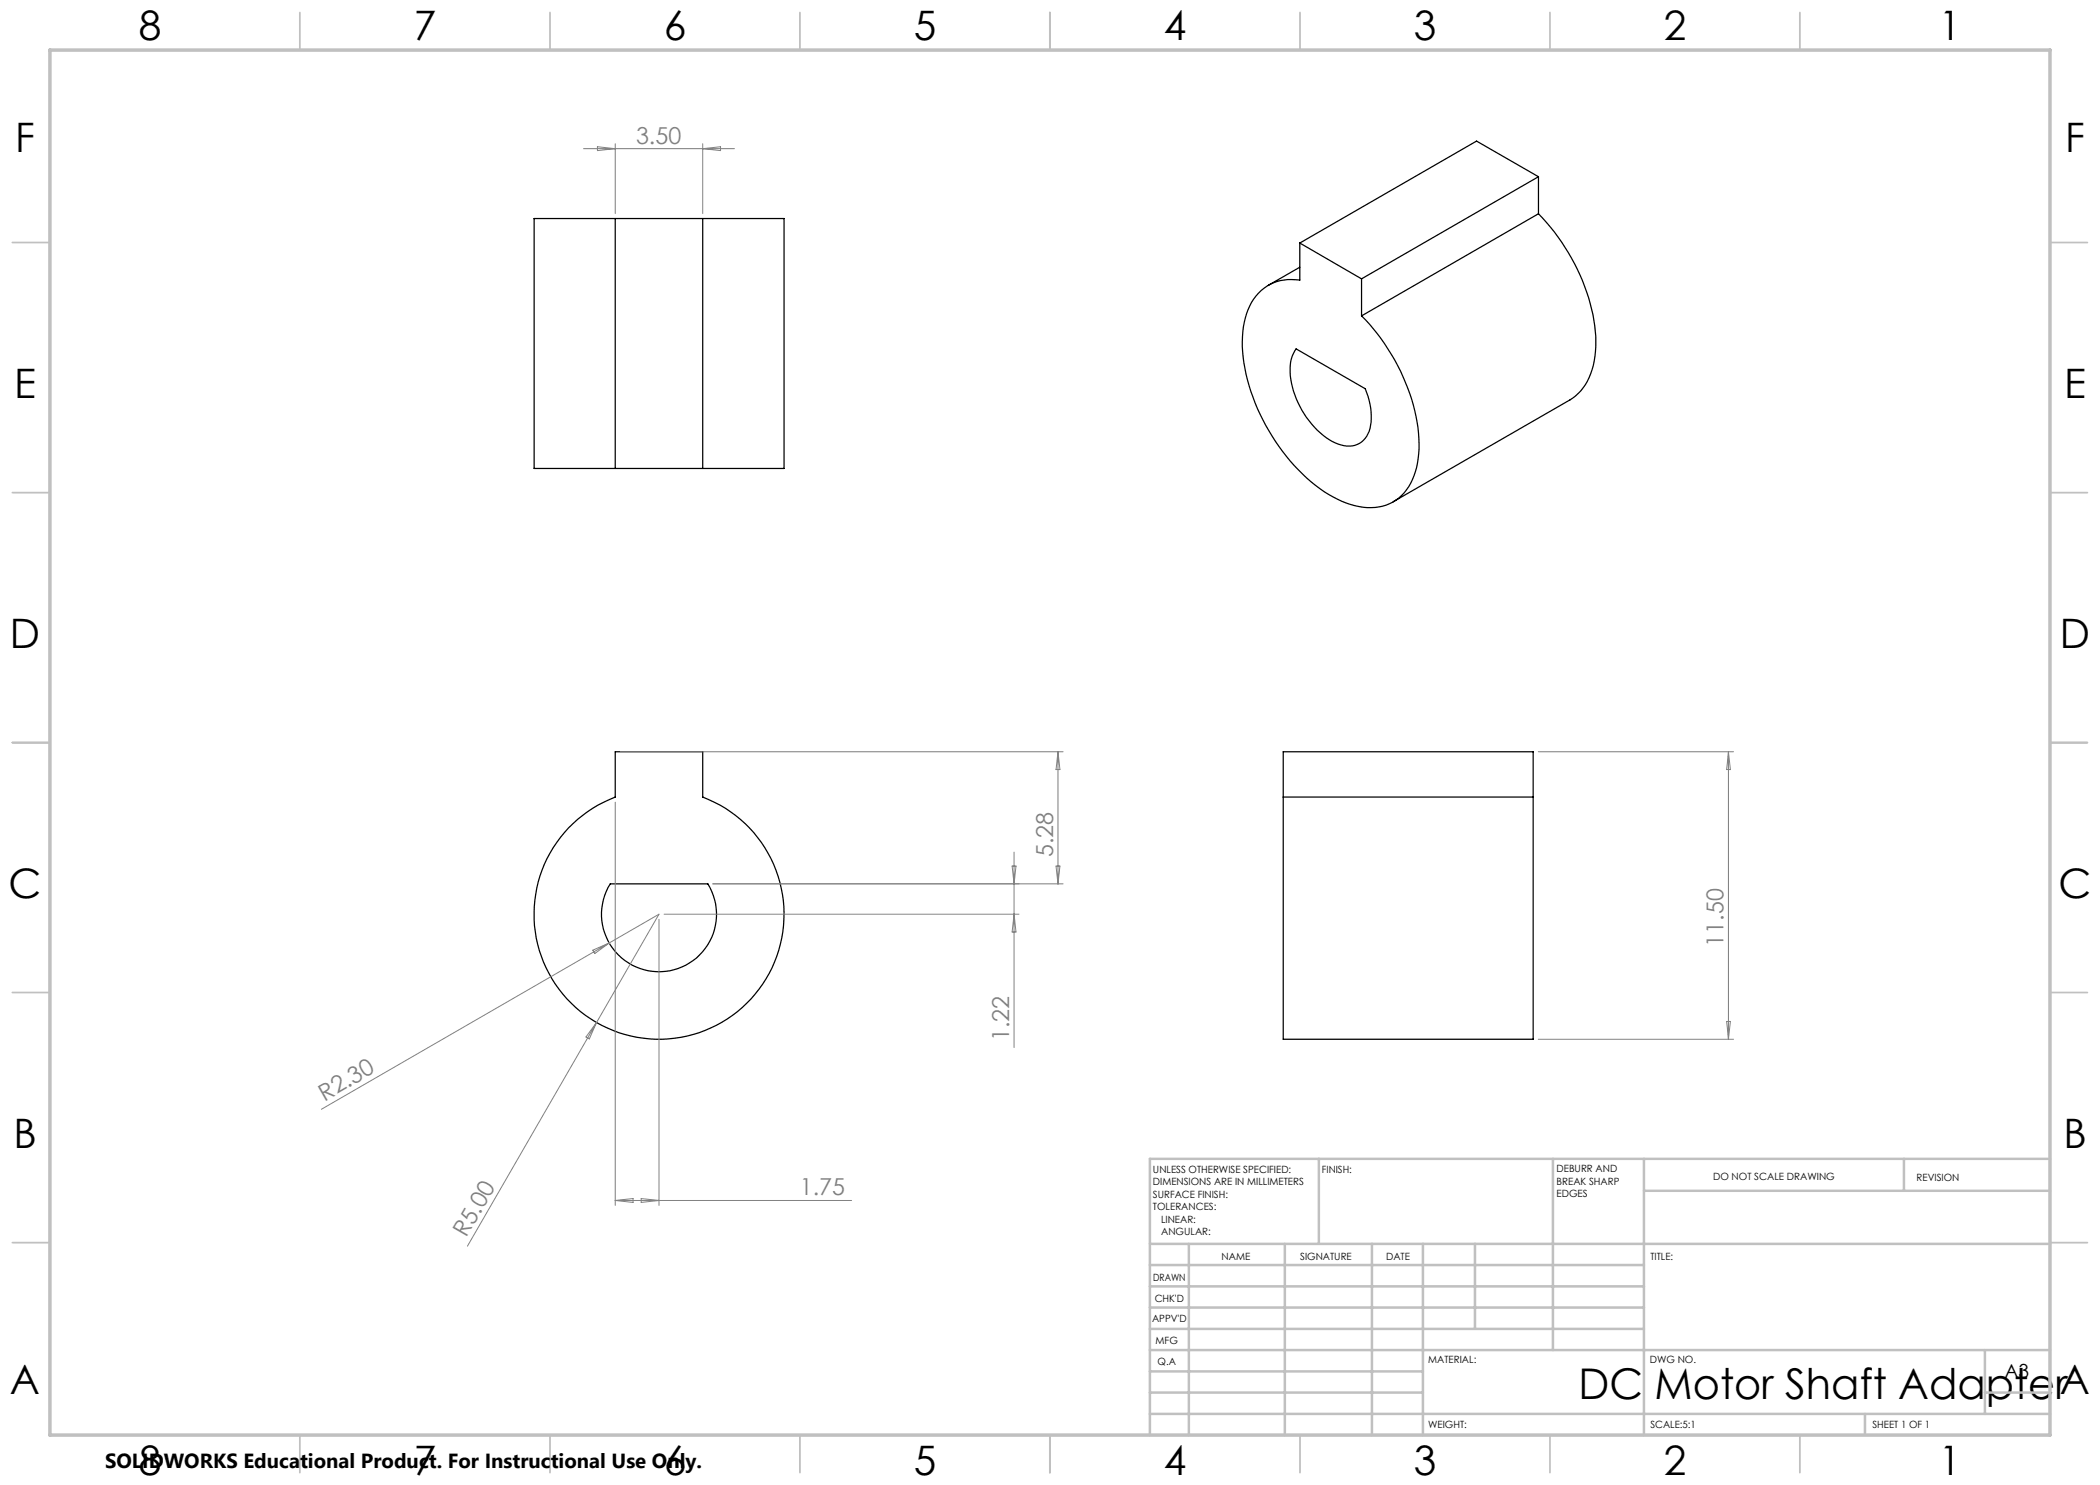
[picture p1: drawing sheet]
<svg xmlns="http://www.w3.org/2000/svg" width="420mm" height="297mm" viewBox="0 0 420 297" stroke-linecap="round" stroke-linejoin="round" font-family="sans-serif">
<g fill="none" stroke="#000" stroke-width=".25">
<path d="M307.7 35.3l-35.4 20.5M307.7 35.3v7.5M307.7 35.3l-12.4-7.1-35.3 20.4M123 43.7h-16.2v50h16.2M123 43.7v50M123 43.7h17.5M140.5 43.7h16.3v50h-16.3M140.5 43.7v50M260 48.6v7.4a9.2 9.2 0 0 0-10.7 6.8 24.3 24.3 0 0 0 .5 14.3 40.4 40.4 0 0 0 15 21.2 15.9 15.9 0 0 0 11 3.1 9.3 9.3 0 0 0 7.3-7 26.9 26.9 0 0 0-1.5-16.8 42.3 42.3 0 0 0-9.3-14.4M260 53.4l-6.4 3.7M260 48.6l12.3 7.2M272.3 55.8v7.4"/>
<path d="M307.7 42.8a40.3 40.3 0 0 1 11.5 24.5 15.5 15.5 0 0 1-3 10.9l-1.1 1-1.1 .8-35.4 20.4M307.7 42.8l-35.4 20.4M259.2 69.8l13.8 7.9a12.7 12.7 0 0 1 .8 8.6 4.5 4.5 0 0 1-6.1 2.5 16.6 16.6 0 0 1-8.7-9.8 11.1 11.1 0 0 1-.3-8.3zM123 93.7h17.5M123 150.4h17.5v9a25 25 0 0 1 11.3 38.4 25 25 0 0 1-40 0 25 25 0 0 1 11.2-38.4zM256.6 159.4v48.5h50v-48.5M256.6 159.4v-9h50v9M256.6 159.4h50M122.1 176.8h19.5a11.5 11.5 0 0 1-9.8 17.5 11.5 11.5 0 0 1-9.7-17.5z"/>
</g>
<g fill="none" stroke="#808080" stroke-width=".2">
<path d="M116.7 29.7h30.2M119.5 29.3l3.5 .4-3.5 .4zM123 28.7v14M140.5 28.7v14M140.5 29.7l3.6-.4v.8zM124 150.4h88.6M211.6 150.4v26.4M211.6 150.4l.4 3.5h-.8zM307.7 150.4h39M345.7 150.4l.4 3.5h-.8zM345.7 150.4v57.5M123 160.4v80.7"/>
<path d="M142.6 176.8h70M202.4 173.2h.8l-.4 3.6zM202.8 170.4v39.1M211.2 173.2h.8l-.4 3.6zM118.6 190l3.2-1.4-2.8 2.1zM121.8 188.6l-57.5 33.3M121.8 188.6l10-5.8-12.5 21.7M131.8 183.9v57.2M132.8 182.8h71M202.8 182.8l.4 3.6h-.8zM119.3 204.5l-25.8 44.7M119.3 204.5l-1.4 3.3-.7-.4z"/>
<path d="M307.7 207.9h39M345.3 204.3h.8l-.4 3.6zM128.2 239.7l3.6 .4-3.6 .4zM123 240.1h47.3M123 240.1l3.6-.4v.8z"/>
</g>
<g fill="none" stroke="#c0c0c0" stroke-width=".35">
<path d="M60 2.5v7.5M110 2.5v7.5M160 2.5v7.5M210 2.5v7.5M260 2.5v7.5M310 2.5v7.5M360 2.5v7.5M2.5 48.5h7.5M410 48.5h7.5M2.5 98.5h7.5M410 98.5h7.5M2.5 148.5h7.5"/>
<path d="M410 148.5h7.5M2.5 198.5h7.5M410 198.5h7.5M2.5 248.5h7.5M410 248.5h7.5M60 287v7.5M110 287v7.5M160 287v7.5M210 287v7.5M260 287v7.5M310 287v7.5M360 287v7.5"/>
</g>
<g fill="none" stroke="#c0c0c0" stroke-width=".5">
<path d="M263.8 231.8v17M310.6 231.8v38.2M328.8 231.8v55.2M328.8 238.2h81.2M380.8 231.8v6.4M410 231.8h-180v55.2M230 248.8h180M230 257.3h98.8M230 253h98.8M237.8 248.8v38.2M257 248.8v38.2M274.4 248.8v38.2"/>
<path d="M284.6 248.8v38.2M295 248.8v17M230 265.8h98.8M230 261.5h98.8M230 278.5h54.6M230 274.3h54.6M230 270h180M397 278.5h13M397 270v12.8M230 282.8h180M373 282.8v4.2"/>
</g>
<path d="M10 10h400v277h-400z" fill="none" stroke="#c0c0c0" stroke-width=".7"/>
<text font-size="8.5" x="315.7" y="279.7">DC Motor Shaft AdapterA</text>
<g font-size="8.1">
<text x="27.7" y="8">8</text>
<text x="82.7" y="8">7</text>
<text x="132.7" y="8">6</text>
<text x="182.7" y="8">5</text>
<text x="232.7" y="8">4</text>
<text x="282.7" y="8">3</text>
<text x="332.7" y="8">2</text>
<text x="387.7" y="8">1</text>
<text x="3" y="30.4">F</text>
<text x="413" y="30.4">F</text>
<text x="2.8" y="79.6">E</text>
<text x="412.8" y="79.6">E</text>
<text x="2" y="129.6">D</text>
<text x="412" y="129.6">D</text>
<text x="1.7" y="179.6">C</text>
<text x="411.7" y="179.6">C</text>
<text x="2.7" y="229.6">B</text>
<text x="412.7" y="229.6">B</text>
<text x="2" y="278.9">A</text>
<text x="27.7" y="295">8</text>
<text x="82.7" y="295">7</text>
<text x="132.7" y="295">6</text>
<text x="182.7" y="295">5</text>
<text x="232.7" y="295">4</text>
<text x="282.7" y="295">3</text>
<text x="332.7" y="295">2</text>
<text x="387.7" y="295">1</text>
</g>
<g font-size="4.7" fill="#808080">
<text x="127.2" y="28.7">3.50</text>
<text x="210.6" y="171.4" transform="rotate(-90 210.6 171.4)">5.28</text>
<text x="344.7" y="189.3" transform="rotate(-90 344.7 189.3)">11.50</text>
<text x="201.8" y="208.2" transform="rotate(-90 201.8 208.2)">1.22</text>
<text x="64.9" y="220.3" transform="rotate(-30 64.9 220.3)">R2.30</text>
<text x="160" y="239.1">1.75</text>
<text x="93.3" y="247.6" transform="rotate(-60 93.3 247.6)">R5.00</text>
</g>
<text font-size="4.1" x="21" y="293.7">SOLIDWORKS Educational Product. For Instructional Use Only.</text>
<text font-size="3.9" x="400.9" y="275.5">A3</text>
<g font-size="2">
<text x="230.6" y="234.6">UNLESS OTHERWISE SPECIFIED:</text>
<text x="230.6" y="237.1">DIMENSIONS ARE IN MILLIMETERS</text>
<text x="230.6" y="239.6">SURFACE FINISH:</text>
<text x="264.4" y="234.6">FINISH:</text>
<text x="311.3" y="234.5">DEBURR AND</text>
<text x="311.3" y="237">BREAK SHARP</text>
<text x="311.3" y="239.5">EDGES</text>
<text x="342.6" y="236">DO NOT SCALE DRAWING</text>
<text x="383.3" y="236.2">REVISION</text>
<text x="230.6" y="242.1">TOLERANCES:</text>
<text x="232.2" y="244.6">LINEAR:</text>
<text x="232.2" y="247.1">ANGULAR:</text>
<text x="244.3" y="252">NAME</text>
<text x="260" y="251.9">SIGNATURE</text>
<text x="277.2" y="251.9">DATE</text>
<text x="330.1" y="251.9">TITLE:</text>
<text x="230.6" y="256.1">DRAWN</text>
<text x="230.9" y="260.3">CHK'D</text>
<text x="230.4" y="264.4">APPV'D</text>
<text x="231.1" y="268.8">MFG</text>
<text x="231.5" y="273">Q.A</text>
<text x="285.6" y="272.5">MATERIAL:</text>
<text x="330" y="272.5">DWG NO.</text>
<text x="285.6" y="285.5">WEIGHT:</text>
<text x="330.1" y="285.6">SCALE:5:1</text>
<text x="374.5" y="285.6">SHEET 1 OF 1</text>
</g>
</svg>
